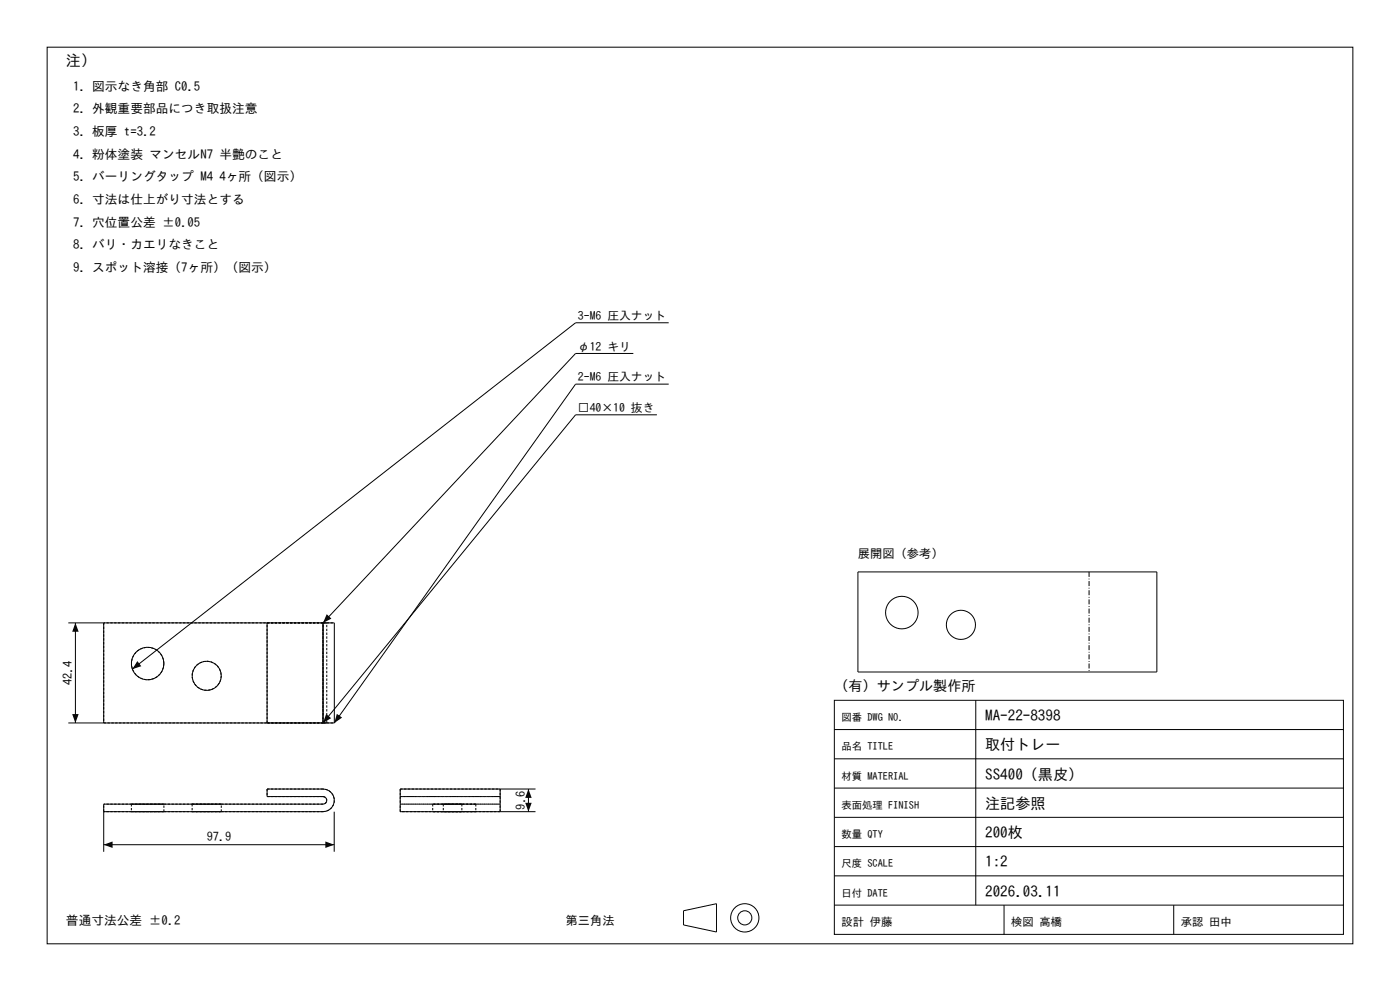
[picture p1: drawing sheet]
<svg xmlns="http://www.w3.org/2000/svg" width="420mm" height="297mm" viewBox="0 0 420 297" stroke-linecap="round" stroke-linejoin="round" font-family="sans-serif">
<g fill="none" stroke="#000" stroke-width=".3">
<path d="M14.1 14.1h391.8v268.8h-391.8zM200.6 96.7h-27.9l-133 103.8M190 105.9h-17.3l-75.8 80.8M200.6 115.1h-27.9l-72.4 101.6M197.1 124.3h-24.4l-75.8 92.4M257.4 171.4h89.7v30h-89.7zM20.5 186.7h76.4M22.6 186.7v30M31.1 186.7v30M80.1 186.7v30M96.9 186.7h3.4v30M96.9 186.7v30"/>
<path d="M20.5 216.7h76.4M96.9 216.7h3.4M250.3 209.9h152.7v70.1h-152.7zM250.3 218.6h152.7M292.7 209.9v61.4M150 236.5v6.8M158.5 236.5v6.8M160.7 236.5h-40.6v6.8h40.6M250.3 236.2h152.7M250.3 227.4h152.7M31.1 243.3h65.8a3.4 3.4 0 0 0 3.4-3.4 3.4 3.4 0 0 0-3.4-3.4h-16.8v2.2h16.8a1.13 1.13 0 0 1 1.1 1.2 1.13 1.13 0 0 1-1.1 1.1h-65.8v14.3M31.1 253.2h69.2"/>
<path d="M100.3 243.3v12M250.3 253.7h152.7M250.3 245h152.7M205.1 273l9.8-2.2v8.5l-9.8-2.1zM250.3 271.3h152.7M250.3 262.5h152.7M301.2 271.3v8.7M352.1 271.3v8.7"/>
<circle cx="44.3" cy="198.9" r="4.9"/>
<circle cx="270.6" cy="183.6" r="4.9"/>
<circle cx="288.3" cy="187.3" r="4.4"/>
<circle cx="62" cy="202.5" r="4.4"/>
<circle cx="223.4" cy="275.1" r="4.2"/>
<circle cx="223.4" cy="275.1" r="2.12"/>
</g>
<g fill="none" stroke="#000" stroke-width=".3" stroke-dasharray=".7 .4" stroke-linecap="butt">
<path d="M31.1 186.7v30M49.2 198.9a4.9 4.9 0 0 1-7 4.4 4.9 4.9 0 0 1-1-8.2 4.9 4.9 0 0 1 7.8 2.6l.2 1.2M80.1 186.7h16.8M96.9 186.7h-65.8M96.9 186.7h-16.8M96.9 186.7h3.4M96.9 186.7h1.1M96.9 186.7v30M98 186.7h-1.1M31.1 216.7h65.8M66.4 202.5a4.4 4.4 0 0 1-6.2 4 4.4 4.4 0 0 1-1-7.3 4.4 4.4 0 0 1 7 2.3l.2 1M80.1 216.7h16.8"/>
<path d="M80.1 216.7v-30M96.9 216.7h1.1M96.9 216.7h-16.8M96.9 216.7h3.4M96.9 216.7v-30M98 216.7h-1.1M98 216.7v-30M80.1 236.5h16.8M80.1 236.5v2.2M80.1 238.7h16.8M96.9 238.7a1.13 1.13 0 0 1 1.1 1.2 1.13 1.13 0 0 1-1.1 1.1M120.1 238.7v2.3"/>
<path d="M120.1 236.5v2.2M120.1 236.5h29.9M120.1 238.7h29.9M150 236.5v2.2M150 238.7v2.3M150 238.7h-29.9M31.1 243.3v-2.3M39.4 243.3h9.8M39.4 241h9.8M39.4 241v2.3M49.2 243.3h-9.8M49.2 241h-9.8"/>
<path d="M49.2 243.3v-2.3M57.6 243.3h8.8M57.6 241h8.8M57.6 241v2.3M66.4 243.3h-8.8M66.4 241h-8.8M66.4 243.3v-2.3M96.9 243.3h-65.8M96.9 241h-65.8M96.9 243.3a3.4 3.4 0 0 0 3.4-3.4 3.4 3.4 0 0 0-3.4-3.4M120.1 243.3v-2.3M120.1 241h29.9"/>
<path d="M129.8 243.3h8.8M129.8 241h8.8M129.8 241v2.3M133 243.3h9.7M133 241h9.7M133 241v2.3M134.2 243.3h-4.4M134.2 241h-4.4M137.9 243.3h-4.9M137.9 241h-4.9M138.6 243.3h-4.4M138.6 241h-4.4"/>
<path d="M138.6 241v2.3M142.7 243.3h-4.8M142.7 241h-4.8M142.7 241v2.3M150 243.3v-2.3M150 243.3h-29.9M150 241h-29.9"/>
</g>
<path d="M22.6 186.7l1 2.6h-1.9zM98 184.1l1.4 1.3-2.5 1.3zM21.7 214h1.9l-1 2.7zM41.2 198.1l1.2 1.6-2.7 .8zM97.8 214l1.5 1.2-2.4 1.5zM101.1 213.9l1.5 1.2-2.3 1.6zM158.5 236.5l1 2.6h-1.9zM31.1 253.2l2.7-1v1.9zM97.6 252.2l2.7 1-2.7 .9zM157.6 240.6h1.9l-1 2.7z" fill="#000"/>
<path d="M326.7 171.4v30" fill="none" stroke="#000" stroke-width=".3" stroke-dasharray="1.5 .5 .2 .5" stroke-linecap="butt"/>
<g font-size="4.5">
<text x="19.8" y="19.8">注）</text>
<text x="295.6" y="216.1">MA-22-8398</text>
<text x="295.6" y="224.9">取付トレー</text>
<text x="295.6" y="233.6">SS400（黒皮）</text>
<text x="295.6" y="242.4">注記参照</text>
<text x="295.6" y="251.2">200枚</text>
<text x="295.6" y="259.9">1:2</text>
<text x="295.6" y="268.7">2026.03.11</text>
</g>
<text font-size="4.2" x="250.3" y="207.1">（有）サンプル製作所</text>
<g font-size="3.8">
<text x="21.9" y="27.2">1. 図示なき角部 C0.5</text>
<text x="21.9" y="33.9">2. 外観重要部品につき取扱注意</text>
<text x="21.9" y="40.7">3. 板厚 t=3.2</text>
<text x="21.9" y="47.5">4. 粉体塗装 マンセルN7 半艶のこと</text>
<text x="21.9" y="54.3">5. バーリングタップ M4 4ヶ所（図示）</text>
<text x="21.9" y="61.1">6. 寸法は仕上がり寸法とする</text>
<text x="21.9" y="67.9">7. 穴位置公差 ±0.05</text>
<text x="21.9" y="74.7">8. バリ・カエリなきこと</text>
<text x="21.9" y="81.5">9. スポット溶接（7ヶ所）（図示）</text>
<text x="19.8" y="277.2">普通寸法公差 ±0.2</text>
</g>
<g font-size="3.7">
<text x="257.4" y="167.2">展開図（参考）</text>
<text x="21.6" y="205.4" transform="rotate(-90 21.6 205.4)">42.4</text>
<text x="157.5" y="242.6" transform="rotate(-90 157.5 242.6)">9.6</text>
<text x="62" y="252.2">97.9</text>
<text x="169.7" y="277.2">第三角法</text>
</g>
<g font-size="3.5">
<text x="173.4" y="95.9">3-M6 圧入ナット</text>
<text x="173.4" y="105.1">φ12 キリ</text>
<text x="173.4" y="114.3">2-M6 圧入ナット</text>
<text x="173.4" y="123.5">□40×10 抜き</text>
</g>
<g font-size="3.4">
<text x="252.4" y="277.5">設計 伊藤</text>
<text x="303.3" y="277.5">検図 高橋</text>
<text x="354.2" y="277.5">承認 田中</text>
</g>
<g font-size="3.1">
<text x="252.4" y="216.1">図番 DWG NO.</text>
<text x="252.4" y="224.9">品名 TITLE</text>
<text x="252.4" y="233.6">材質 MATERIAL</text>
<text x="252.4" y="242.4">表面処理 FINISH</text>
<text x="252.4" y="251.2">数量 QTY</text>
<text x="252.4" y="259.9">尺度 SCALE</text>
<text x="252.4" y="268.7">日付 DATE</text>
</g>
</svg>
